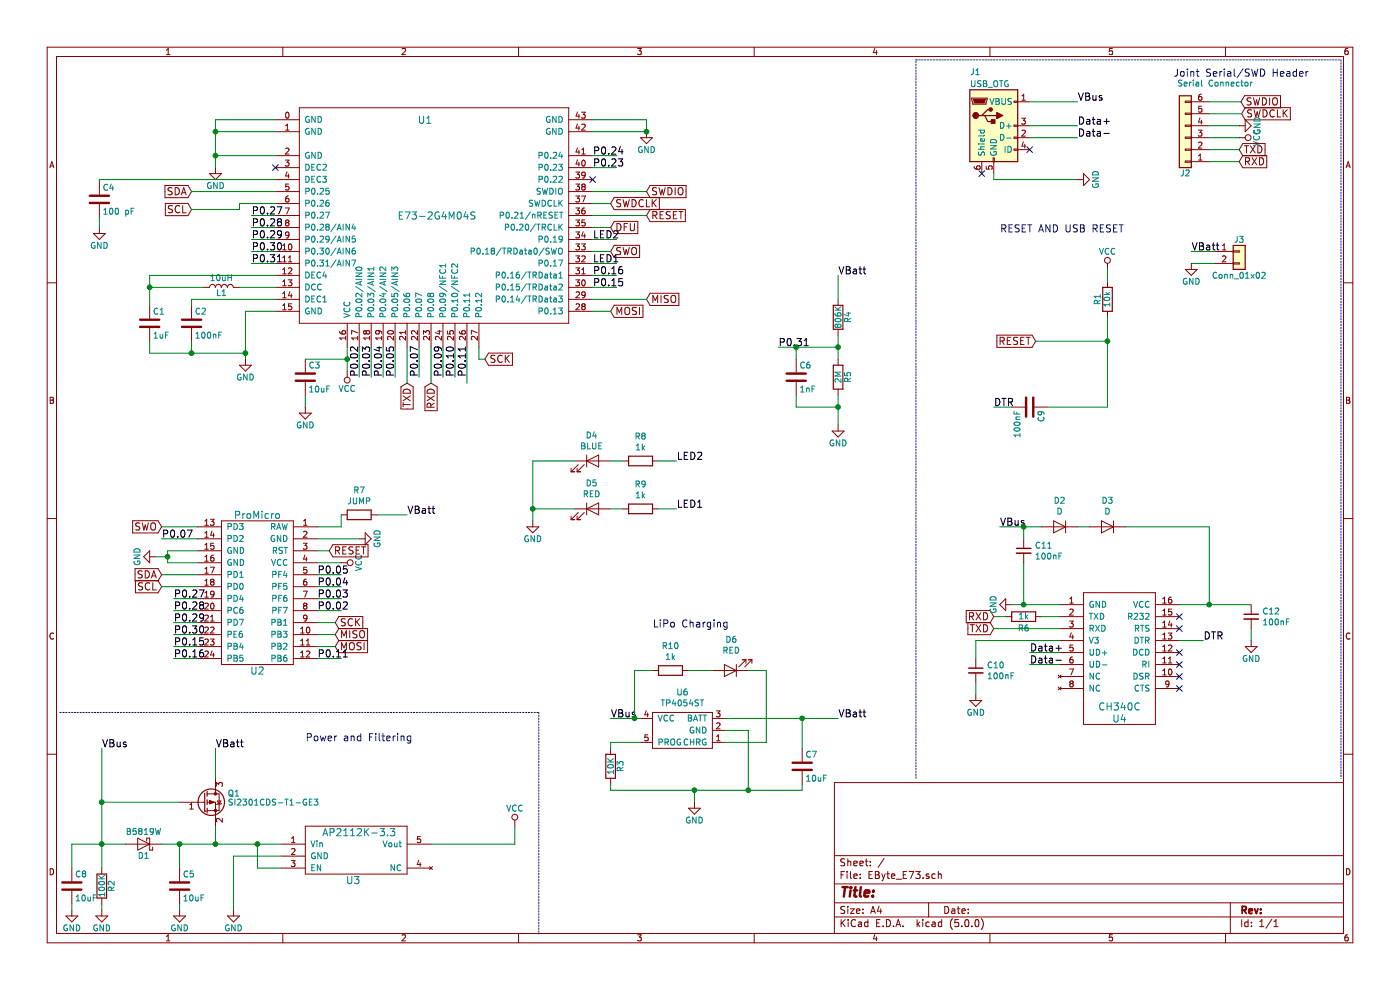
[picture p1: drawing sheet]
EESchema Schematic File Version 4
LIBS:EByte_E73-cache
EELAYER 26 0
EELAYER END
$Descr A4 11693 8268
encoding utf-8
Sheet 1 1
Title ""
Date ""
Rev ""
Comp ""
Comment1 ""
Comment2 ""
Comment3 ""
Comment4 ""
$EndDescr
$Comp
L EByte_E73-rescue:E73-2G4M04S U1
U 1 1
P 3100 1900
F 0 "U1" H 3550 2800 60  0000 C CNN
F 1 "E73-2G4M04S" H 3650 2000 60  0000 C CNN
F 2 "E73:E73-2G4M04S" H 3100 2450 60  0001 C CNN
F 3 "" H 3100 2450 60  0001 C CNN
	1    3100 1900
	1    0    0    -1  
$EndComp
Wire Wire Line
	4950 1900 5100 1900
Wire Wire Line
	4950 1700 5100 1700
Wire Wire Line
	4950 1600 5400 1600
Wire Wire Line
	4950 1800 5400 1800
$Comp
L power:GND #PWR01
U 1 1
P 5400 1100
F 0 "#PWR01" H 5400 850 50  0001 C CNN
F 1 "GND" H 5400 950 50  0000 C CNN
F 2 "" H 5400 1100 50  0001 C CNN
F 3 "" H 5400 1100 50  0001 C CNN
	1    5400 1100
	1    0    0    -1  
$EndComp
$Comp
L power:GND #PWR02
U 1 1
P 1800 1400
F 0 "#PWR02" H 1800 1150 50  0001 C CNN
F 1 "GND" H 1800 1250 50  0000 C CNN
F 2 "" H 1800 1400 50  0001 C CNN
F 3 "" H 1800 1400 50  0001 C CNN
	1    1800 1400
	1    0    0    -1  
$EndComp
Wire Wire Line
	4950 1100 5400 1100
Wire Wire Line
	4950 1000 5400 1000
Wire Wire Line
	5400 1000 5400 1100
Connection ~ 5400 1100
Wire Wire Line
	1800 1300 2300 1300
Wire Wire Line
	1800 1000 1800 1100
Wire Wire Line
	2300 1100 1800 1100
Connection ~ 1800 1300
Wire Wire Line
	2300 1000 1800 1000
Connection ~ 1800 1100
$Comp
L power:GND #PWR03
U 1 1
P 2050 3000
F 0 "#PWR03" H 2050 2750 50  0001 C CNN
F 1 "GND" H 2050 2850 50  0000 C CNN
F 2 "" H 2050 3000 50  0001 C CNN
F 3 "" H 2050 3000 50  0001 C CNN
	1    2050 3000
	1    0    0    -1  
$EndComp
Wire Wire Line
	2300 2600 2050 2600
Wire Wire Line
	2050 2600 2050 2950
$Comp
L power:VCC #PWR04
U 1 1
P 2900 3100
F 0 "#PWR04" H 2900 2950 50  0001 C CNN
F 1 "VCC" H 2900 3250 50  0000 C CNN
F 2 "" H 2900 3100 50  0001 C CNN
F 3 "" H 2900 3100 50  0001 C CNN
	1    2900 3100
	-1   0    0    1   
$EndComp
Wire Wire Line
	2900 2900 2900 3000
Text GLabel 5100 1900 2    60   Input ~ 0
DFU
Text GLabel 5400 1800 2    60   Input ~ 0
RESET
Text GLabel 5100 1700 2    60   Input ~ 0
SWDCLK
Text GLabel 5400 1600 2    60   Input ~ 0
SWDIO
Text GLabel 5400 2500 2    60   Input ~ 0
MISO
Text GLabel 5100 2600 2    60   Input ~ 0
MOSI
Text GLabel 4050 3000 2    60   Input ~ 0
SCK
Wire Wire Line
	4050 3000 4000 3000
Wire Wire Line
	4000 3000 4000 2900
Wire Wire Line
	5100 2600 4950 2600
Wire Wire Line
	5400 2500 4950 2500
$Comp
L Device:L L1
U 1 1
P 1850 2400
F 0 "L1" V 1800 2400 50  0000 C CNN
F 1 "10uH" V 1925 2400 50  0000 C CNN
F 2 "Inductor_SMD:L_0805_2012Metric" H 1850 2400 50  0001 C CNN
F 3 "SDFL2012S100KTF" H 1850 2400 50  0001 C CNN
F 4 "C1046" V 1850 2400 50  0001 C CNN "LCSC"
	1    1850 2400
	0    -1   -1   0   
$EndComp
$Comp
L Device:C C1
U 1 1
P 1250 2700
F 0 "C1" H 1275 2800 50  0000 L CNN
F 1 "1uF" H 1275 2600 50  0000 L CNN
F 2 "Capacitor_SMD:C_0402_1005Metric" H 1288 2550 50  0001 C CNN
F 3 "CL05A105KA5NQNC" H 1250 2700 50  0001 C CNN
F 4 "C52923" H 1250 2700 50  0001 C CNN "LCSC"
	1    1250 2700
	1    0    0    -1  
$EndComp
$Comp
L Device:C C3
U 1 1
P 2550 3150
F 0 "C3" H 2575 3250 50  0000 L CNN
F 1 "10uF" H 2575 3050 50  0000 L CNN
F 2 "Capacitor_SMD:C_0402_1005Metric" H 2588 3000 50  0001 C CNN
F 3 "CL05A106MQ5NUNC" H 2550 3150 50  0001 C CNN
F 4 "C15525" H 2550 3150 50  0001 C CNN "LCSC"
	1    2550 3150
	1    0    0    -1  
$EndComp
Wire Wire Line
	2550 3000 2900 3000
Connection ~ 2900 3000
$Comp
L power:GND #PWR05
U 1 1
P 2550 3400
F 0 "#PWR05" H 2550 3150 50  0001 C CNN
F 1 "GND" H 2550 3250 50  0000 C CNN
F 2 "" H 2550 3400 50  0001 C CNN
F 3 "" H 2550 3400 50  0001 C CNN
	1    2550 3400
	1    0    0    -1  
$EndComp
Wire Wire Line
	2550 3300 2550 3400
Wire Wire Line
	2300 2400 2000 2400
Wire Wire Line
	2300 2300 1250 2300
Wire Wire Line
	1250 2300 1250 2400
Wire Wire Line
	1700 2400 1250 2400
Connection ~ 1250 2400
$Comp
L Device:C C2
U 1 1
P 1600 2700
F 0 "C2" H 1625 2800 50  0000 L CNN
F 1 "100nF" H 1625 2600 50  0000 L CNN
F 2 "Capacitor_SMD:C_0402_1005Metric" H 1638 2550 50  0001 C CNN
F 3 "CL05B104KO5NNNC" H 1600 2700 50  0001 C CNN
F 4 "C1525" H 1600 2700 50  0001 C CNN "LCSC"
	1    1600 2700
	1    0    0    -1  
$EndComp
Wire Wire Line
	2300 2500 1600 2500
Wire Wire Line
	1600 2500 1600 2550
Wire Wire Line
	1600 2850 1600 2950
Wire Wire Line
	1250 2950 1600 2950
Connection ~ 2050 2950
Wire Wire Line
	1250 2850 1250 2950
Connection ~ 1600 2950
Text GLabel 5100 2100 2    60   Input ~ 0
SWO
Wire Wire Line
	4950 2100 5100 2100
Text GLabel 1600 1600 0    60   Input ~ 0
SDA
Text GLabel 1600 1750 0    60   Input ~ 0
SCL
Wire Wire Line
	1600 1600 2300 1600
Wire Wire Line
	2300 1700 2000 1700
Wire Wire Line
	2000 1700 2000 1750
Wire Wire Line
	2000 1750 1600 1750
Text GLabel 3400 3200 3    60   Input ~ 0
TXD
Text GLabel 3600 3200 3    60   Input ~ 0
RXD
Wire Wire Line
	3600 3200 3600 2900
Wire Wire Line
	3400 2900 3400 3200
$Comp
L Device:R R1
U 1 1
P 9250 2500
F 0 "R1" V 9330 2500 50  0000 C CNN
F 1 "10k" V 9250 2500 50  0000 C CNN
F 2 "Resistor_SMD:R_0402_1005Metric" V 9180 2500 50  0001 C CNN
F 3 "0402WGF1002TCE" H 9250 2500 50  0001 C CNN
F 4 "C25744" V 9250 2500 50  0001 C CNN "LCSC"
	1    9250 2500
	-1   0    0    1   
$EndComp
$Comp
L power:VCC #PWR06
U 1 1
P 9250 2250
F 0 "#PWR06" H 9250 2100 50  0001 C CNN
F 1 "VCC" H 9250 2400 50  0000 C CNN
F 2 "" H 9250 2250 50  0001 C CNN
F 3 "" H 9250 2250 50  0001 C CNN
	1    9250 2250
	1    0    0    -1  
$EndComp
Text GLabel 8650 2850 0    60   Input ~ 0
RESET
Text Notes 8350 1950 0    60   ~ 0
RESET AND USB RESET
Wire Notes Line
	7650 6500 7650 500 
Wire Notes Line
	7650 500  11200 500 
Wire Notes Line
	11200 500  11200 6500
Text GLabel 10370 950  2    60   Input ~ 0
SWDCLK
Text GLabel 10365 850  2    60   Input ~ 0
SWDIO
Text Notes 9800 650  0    60   ~ 0
Joint Serial/SWD Header
Wire Wire Line
	2100 1800 2300 1800
Wire Wire Line
	2300 1900 2100 1900
Wire Wire Line
	2300 2000 2100 2000
Wire Wire Line
	2300 2100 2100 2100
Wire Wire Line
	2300 2200 2100 2200
Wire Wire Line
	4950 1300 5150 1300
Wire Wire Line
	4950 1400 5150 1400
Wire Wire Line
	4950 2000 5150 2000
Wire Wire Line
	4950 2200 5150 2200
Wire Wire Line
	4950 2300 5150 2300
Wire Wire Line
	4950 2400 5150 2400
Wire Wire Line
	3900 2900 3900 3200
Wire Wire Line
	3500 2900 3500 3150
Wire Wire Line
	3300 2900 3300 3150
Wire Wire Line
	3200 2900 3200 3150
Wire Wire Line
	3100 2900 3100 3150
Wire Wire Line
	3000 2900 3000 3150
NoConn ~ 2300 1400
Text Label 2100 1800 0    60   ~ 0
P0.27
Text Label 2100 1900 0    60   ~ 0
P0.28
Text Label 2100 2000 0    60   ~ 0
P0.29
Text Label 2100 2100 0    60   ~ 0
P0.30
Text Label 2100 2200 0    60   ~ 0
P0.31
Text Label 4950 1300 0    60   ~ 0
P0.24
Text Label 4950 1400 0    60   ~ 0
P0.23
Text Label 4950 2000 0    60   ~ 0
LED2
Text Label 4950 2200 0    60   ~ 0
LED1
Text Label 4950 2300 0    60   ~ 0
P0.16
Text Label 4950 2400 0    60   ~ 0
P0.15
Text Label 3000 3150 1    60   ~ 0
P0.02
Text Label 3100 3150 1    60   ~ 0
P0.03
Text Label 3200 3150 1    60   ~ 0
P0.04
Text Label 3300 3150 1    60   ~ 0
P0.05
Text Label 3500 3150 1    60   ~ 0
P0.07
Wire Wire Line
	3700 2900 3700 3150
Wire Wire Line
	3800 2900 3800 3150
Text Label 3700 3150 1    60   ~ 0
P0.09
Text Label 3800 3150 1    60   ~ 0
P0.10
Text Label 3900 3150 1    60   ~ 0
P0.11
$Comp
L EByte_E73-rescue:Conn_01x06 J2
U 1 1
P 9900 1150
F 0 "J2" H 9900 1450 50  0000 C CNN
F 1 "Serial Connector" H 9650 700 50  0000 C CNN
F 2 "Pin_Headers:Pin_Header_Straight_2x03_Pitch2.54mm" H 9900 1150 50  0001 C CNN
F 3 "" H 9900 1150 50  0001 C CNN
	1    9900 1150
	-1   0    0    1   
$EndComp
$Comp
L power:GND #PWR07
U 1 1
P 10350 1050
F 0 "#PWR07" H 10350 800 50  0001 C CNN
F 1 "GND" H 10350 900 50  0000 C CNN
F 2 "" H 10350 1050 50  0001 C CNN
F 3 "" H 10350 1050 50  0001 C CNN
	1    10350 1050
	0    -1   -1   0   
$EndComp
$Comp
L power:VCC #PWR08
U 1 1
P 10350 1150
F 0 "#PWR08" H 10350 1000 50  0001 C CNN
F 1 "VCC" H 10350 1300 50  0000 C CNN
F 2 "" H 10350 1150 50  0001 C CNN
F 3 "" H 10350 1150 50  0001 C CNN
	1    10350 1150
	0    1    1    0   
$EndComp
Text GLabel 10350 1250 2    60   Input ~ 0
TXD
Text GLabel 10350 1350 2    60   Input ~ 0
RXD
Wire Wire Line
	10350 1350 10100 1350
Wire Wire Line
	10100 1250 10350 1250
Wire Wire Line
	10350 1150 10100 1150
Wire Wire Line
	10100 1050 10350 1050
$Comp
L EByte_E73-rescue:ProMicro U2
U 1 1
P 2150 4750
F 0 "U2" H 2150 3900 60  0000 C CNN
F 1 "ProMicro" H 2150 5200 60  0000 C CNN
F 2 "footprints:Pro_Micro" H 2150 4750 60  0001 C CNN
F 3 "" H 2150 4750 60  0001 C CNN
	1    2150 4750
	1    0    0    -1  
$EndComp
$Comp
L power:GND #PWR010
U 1 1
P 3000 4500
F 0 "#PWR010" H 3000 4250 50  0001 C CNN
F 1 "GND" H 3000 4350 50  0000 C CNN
F 2 "" H 3000 4500 50  0001 C CNN
F 3 "" H 3000 4500 50  0001 C CNN
	1    3000 4500
	0    -1   -1   0   
$EndComp
$Comp
L power:VCC #PWR011
U 1 1
P 2850 4700
F 0 "#PWR011" H 2850 4550 50  0001 C CNN
F 1 "VCC" H 2850 4850 50  0000 C CNN
F 2 "" H 2850 4700 50  0001 C CNN
F 3 "" H 2850 4700 50  0001 C CNN
	1    2850 4700
	0    1    1    0   
$EndComp
Text GLabel 2750 4600 2    60   Input ~ 0
RESET
$Comp
L power:GND #PWR012
U 1 1
P 1300 4650
F 0 "#PWR012" H 1300 4400 50  0001 C CNN
F 1 "GND" H 1300 4500 50  0000 C CNN
F 2 "" H 1300 4650 50  0001 C CNN
F 3 "" H 1300 4650 50  0001 C CNN
	1    1300 4650
	0    1    1    0   
$EndComp
Wire Wire Line
	2650 4500 3000 4500
Wire Wire Line
	2850 4700 2650 4700
Wire Wire Line
	2750 4600 2650 4600
Text GLabel 2800 5400 2    60   Input ~ 0
MOSI
Text GLabel 2800 5300 2    60   Input ~ 0
MISO
Text GLabel 2800 5200 2    60   Input ~ 0
SCK
Text GLabel 1350 4800 0    60   Input ~ 0
SDA
Text GLabel 1350 4900 0    60   Input ~ 0
SCL
Wire Wire Line
	1350 4900 1650 4900
Wire Wire Line
	2650 5400 2800 5400
Wire Wire Line
	2800 5300 2650 5300
Wire Wire Line
	2650 5200 2800 5200
Wire Wire Line
	1300 4650 1400 4650
Wire Wire Line
	1400 4600 1400 4650
Wire Wire Line
	1400 4600 1650 4600
Wire Wire Line
	1400 4700 1650 4700
Connection ~ 1400 4650
Wire Wire Line
	1350 4800 1650 4800
Wire Wire Line
	1350 4400 1650 4400
Wire Wire Line
	1650 4500 1350 4500
Wire Wire Line
	2650 4800 2850 4800
Wire Wire Line
	2650 4900 2850 4900
Wire Wire Line
	2650 5000 2850 5000
Wire Wire Line
	2650 5100 2850 5100
Wire Wire Line
	2650 5500 2850 5500
Text Label 2650 4800 0    60   ~ 0
P0.05
Text Label 2650 4900 0    60   ~ 0
P0.04
Text Label 2650 5000 0    60   ~ 0
P0.03
Text Label 2650 5100 0    60   ~ 0
P0.02
Wire Wire Line
	1650 5000 1450 5000
Wire Wire Line
	1650 5100 1450 5100
Wire Wire Line
	1650 5200 1450 5200
Wire Wire Line
	1650 5300 1450 5300
Wire Wire Line
	1650 5400 1450 5400
Wire Wire Line
	1650 5500 1450 5500
Text Label 2650 5500 0    60   ~ 0
P0.11
Text Label 1450 5000 0    60   ~ 0
P0.27
Text Label 1450 5100 0    60   ~ 0
P0.28
Text Label 1450 5200 0    60   ~ 0
P0.29
Text Label 1450 5300 0    60   ~ 0
P0.30
Text Label 1450 5400 0    60   ~ 0
P0.15
Text Label 1450 5500 0    60   ~ 0
P0.16
Wire Wire Line
	9250 2250 9250 2350
Wire Wire Line
	10100 950  10370 950 
Wire Wire Line
	10365 850  10100 850 
$Comp
L Device:C C4
U 1 1
P 830 1665
F 0 "C4" H 855 1765 50  0000 L CNN
F 1 "100 pF" H 855 1565 50  0000 L CNN
F 2 "Capacitor_SMD:C_0402_1005Metric" H 868 1515 50  0001 C CNN
F 3 "0402CG101J500NT" H 830 1665 50  0001 C CNN
F 4 "C1546" H 830 1665 50  0001 C CNN "LCSC"
	1    830  1665
	1    0    0    -1  
$EndComp
$Comp
L power:GND #PWR013
U 1 1
P 830 1900
F 0 "#PWR013" H 830 1650 50  0001 C CNN
F 1 "GND" H 830 1750 50  0000 C CNN
F 2 "" H 830 1900 50  0001 C CNN
F 3 "" H 830 1900 50  0001 C CNN
	1    830  1900
	1    0    0    -1  
$EndComp
Wire Wire Line
	830  1815 830  1900
Wire Wire Line
	2300 1500 830  1500
Wire Wire Line
	830  1500 830  1515
Text Label 1350 4500 0    60   ~ 0
P0.07
$Comp
L EByte_E73-rescue:USB_OTG J1
U 1 1
P 8300 1050
F 0 "J1" H 8100 1500 50  0000 L CNN
F 1 "USB_OTG" H 8100 1400 50  0000 L CNN
F 2 "Connectors_USB:USB_Micro-B_Molex-105017-0001" H 8450 1000 50  0001 C CNN
F 3 "" H 8450 1000 50  0001 C CNN
	1    8300 1050
	1    0    0    -1  
$EndComp
$Comp
L EByte_E73-rescue:AP2112K-3.3 U3
U 1 1
P 3000 6750
F 0 "U3" H 2950 6150 60  0000 C CNN
F 1 "AP2112K-3.3" H 3000 6550 60  0000 C CNN
F 2 "Package_TO_SOT_SMD:SOT-23-5" H 3000 6050 60  0001 C CNN
F 3 "AP2112K-3.3TRG1" H 3000 6050 60  0001 C CNN
F 4 "C51118" H 3000 6750 50  0001 C CNN "LCSC"
	1    3000 6750
	1    0    0    -1  
$EndComp
$Comp
L Diode:MBR0520 D1
U 1 1
P 1200 7050
F 0 "D1" H 1200 7150 50  0000 C CNN
F 1 "B5819W" H 1200 6950 50  0000 C CNN
F 2 "Diode_SMD:D_SOD-123" H 1200 6875 50  0001 C CNN
F 3 "B5819W" H 1200 7050 50  0001 C CNN
F 4 "C8598" H 1200 7050 50  0001 C CNN "LCSC"
	1    1200 7050
	-1   0    0    1   
$EndComp
$Comp
L EByte_E73-rescue:BSS83P Q1
U 1 1
P 1700 6700
F 0 "Q1" H 1900 6775 50  0000 L CNN
F 1 "SI2301CDS-T1-GE3" H 1900 6700 50  0000 L CNN
F 2 "TO_SOT_Packages_SMD:SOT-23" H 1900 6625 50  0001 L CIN
F 3 "SI2301CDS-T1-GE3" H 1700 6700 50  0001 L CNN
F 4 "C10487" H 1700 6700 50  0001 C CNN "LCSC"
	1    1700 6700
	1    0    0    -1  
$EndComp
$Comp
L Device:C C5
U 1 1
P 1500 7400
F 0 "C5" H 1525 7500 50  0000 L CNN
F 1 "10uF" H 1525 7300 50  0000 L CNN
F 2 "Capacitor_SMD:C_0402_1005Metric" H 1538 7250 50  0001 C CNN
F 3 "CL05A106MQ5NUNC" H 1500 7400 50  0001 C CNN
F 4 "C15525" H 1500 7400 50  0001 C CNN "LCSC"
	1    1500 7400
	1    0    0    -1  
$EndComp
Wire Wire Line
	1350 7050 1500 7050
Wire Wire Line
	1800 6900 1800 7050
Connection ~ 1800 7050
Wire Wire Line
	1500 7250 1500 7050
Connection ~ 1500 7050
Wire Wire Line
	2350 7250 2150 7250
Wire Wire Line
	2150 7250 2150 7050
Connection ~ 2150 7050
$Comp
L power:GND #PWR014
U 1 1
P 1950 7600
F 0 "#PWR014" H 1950 7350 50  0001 C CNN
F 1 "GND" H 1950 7450 50  0000 C CNN
F 2 "" H 1950 7600 50  0001 C CNN
F 3 "" H 1950 7600 50  0001 C CNN
	1    1950 7600
	1    0    0    -1  
$EndComp
Wire Wire Line
	2350 7150 1950 7150
Wire Wire Line
	1950 7150 1950 7600
$Comp
L power:GND #PWR015
U 1 1
P 1500 7600
F 0 "#PWR015" H 1500 7350 50  0001 C CNN
F 1 "GND" H 1500 7450 50  0000 C CNN
F 2 "" H 1500 7600 50  0001 C CNN
F 3 "" H 1500 7600 50  0001 C CNN
	1    1500 7600
	1    0    0    -1  
$EndComp
Wire Wire Line
	1500 7600 1500 7550
Wire Wire Line
	600  7050 850  7050
Wire Wire Line
	850  6250 850  6700
Wire Wire Line
	1500 6700 850  6700
Connection ~ 850  6700
Wire Wire Line
	1800 6500 1800 6250
Text Label 850  6250 0    60   ~ 0
VBus
Text Label 1800 6250 0    60   ~ 0
VBatt
Wire Wire Line
	3600 7050 4300 7050
$Comp
L power:VCC #PWR016
U 1 1
P 4300 6900
F 0 "#PWR016" H 4300 6750 50  0001 C CNN
F 1 "VCC" H 4300 7050 50  0000 C CNN
F 2 "" H 4300 6900 50  0001 C CNN
F 3 "" H 4300 6900 50  0001 C CNN
	1    4300 6900
	1    0    0    -1  
$EndComp
Wire Wire Line
	4300 7050 4300 6900
$Comp
L Device:R R2
U 1 1
P 850 7400
F 0 "R2" V 930 7400 50  0000 C CNN
F 1 "100K" V 850 7400 50  0000 C CNN
F 2 "Resistor_SMD:R_0402_1005Metric" V 780 7400 50  0001 C CNN
F 3 "0402WGF1003TCE" H 850 7400 50  0001 C CNN
F 4 "C25741" V 850 7400 50  0001 C CNN "LCSC"
	1    850  7400
	1    0    0    -1  
$EndComp
Connection ~ 850  7050
$Comp
L power:GND #PWR017
U 1 1
P 850 7600
F 0 "#PWR017" H 850 7350 50  0001 C CNN
F 1 "GND" H 850 7450 50  0000 C CNN
F 2 "" H 850 7600 50  0001 C CNN
F 3 "" H 850 7600 50  0001 C CNN
	1    850  7600
	1    0    0    -1  
$EndComp
Wire Wire Line
	850  7550 850  7600
Wire Notes Line
	500  5950 4500 5950
Wire Notes Line
	4500 5950 4500 7800
Text Notes 2550 6200 0    60   ~ 0
Power and Filtering
Wire Wire Line
	8600 850  9000 850 
Wire Wire Line
	8300 1450 8300 1500
Wire Wire Line
	8300 1500 9000 1500
Wire Wire Line
	8600 1150 9000 1150
Wire Wire Line
	8600 1050 9000 1050
Text Label 9000 850  0    60   ~ 0
VBus
Text Label 9000 1050 0    60   ~ 0
Data+
Text Label 9000 1150 0    60   ~ 0
Data-
NoConn ~ 8600 1250
$Comp
L power:GND #PWR018
U 1 1
P 9000 1500
F 0 "#PWR018" H 9000 1250 50  0001 C CNN
F 1 "GND" H 9000 1350 50  0000 C CNN
F 2 "" H 9000 1500 50  0001 C CNN
F 3 "" H 9000 1500 50  0001 C CNN
	1    9000 1500
	0    -1   -1   0   
$EndComp
$Comp
L power:GND #PWR019
U 1 1
P 5800 6700
F 0 "#PWR019" H 5800 6450 50  0001 C CNN
F 1 "GND" H 5800 6550 50  0000 C CNN
F 2 "" H 5800 6700 50  0001 C CNN
F 3 "" H 5800 6700 50  0001 C CNN
	1    5800 6700
	1    0    0    -1  
$EndComp
$Comp
L Device:R R3
U 1 1
P 5100 6400
F 0 "R3" V 5180 6400 50  0000 C CNN
F 1 "10K" V 5100 6400 50  0000 C CNN
F 2 "Resistor_SMD:R_0402_1005Metric" V 5030 6400 50  0001 C CNN
F 3 "0402WGF1002TCE" H 5100 6400 50  0001 C CNN
F 4 "C25744" V 5100 6400 50  0001 C CNN "LCSC"
	1    5100 6400
	1    0    0    -1  
$EndComp
$Comp
L Device:C C7
U 1 1
P 6700 6400
F 0 "C7" H 6725 6500 50  0000 L CNN
F 1 "10uF" H 6725 6300 50  0000 L CNN
F 2 "Capacitor_SMD:C_0402_1005Metric" H 6738 6250 50  0001 C CNN
F 3 "CL05A106MQ5NUNC" H 6700 6400 50  0001 C CNN
F 4 "C15525" H 6700 6400 50  0001 C CNN "LCSC"
	1    6700 6400
	1    0    0    -1  
$EndComp
Text Label 7000 6000 0    60   ~ 0
VBatt
Text Notes 5450 5250 0    60   ~ 0
LiPo Charging\n
$Comp
L EByte_E73-rescue:Conn_01x02 J3
U 1 1
P 10350 2100
F 0 "J3" H 10350 2200 50  0000 C CNN
F 1 "Conn_01x02" H 10350 1900 50  0000 C CNN
F 2 "Pin_Headers:Pin_Header_Straight_1x02_Pitch2.54mm" H 10350 2100 50  0001 C CNN
F 3 "" H 10350 2100 50  0001 C CNN
	1    10350 2100
	1    0    0    -1  
$EndComp
Wire Wire Line
	10150 2100 9950 2100
Wire Wire Line
	10150 2200 9950 2200
$Comp
L power:GND #PWR020
U 1 1
P 9950 2200
F 0 "#PWR020" H 9950 1950 50  0001 C CNN
F 1 "GND" H 9950 2050 50  0000 C CNN
F 2 "" H 9950 2200 50  0001 C CNN
F 3 "" H 9950 2200 50  0001 C CNN
	1    9950 2200
	1    0    0    -1  
$EndComp
Text Label 9950 2100 0    60   ~ 0
VBatt
$Comp
L Device:R R6
U 1 1
P 8550 5150
F 0 "R6" V 8450 5150 50  0000 C CNN
F 1 "1k" V 8550 5150 50  0000 C CNN
F 2 "Resistor_SMD:R_0402_1005Metric" V 8480 5150 50  0001 C CNN
F 3 "0402WGF1001TCE" H 8550 5150 50  0001 C CNN
F 4 "C11702" V 8550 5150 50  0001 C CNN "LCSC"
	1    8550 5150
	0    -1   -1   0   
$EndComp
Text GLabel 8300 5150 0    60   Input ~ 0
RXD
Text GLabel 8300 5250 0    60   Input ~ 0
TXD
Text Label 5100 6000 0    60   ~ 0
VBus
$Comp
L EByte_E73-rescue:CH340C U4
U 1 1
P 9350 6150
F 0 "U4" H 9350 6300 60  0000 C CNN
F 1 "CH340C" H 9350 6400 60  0000 C CNN
F 2 "SMD_Packages:SO-16-N" H 9350 6150 60  0001 C CNN
F 3 "CH340C" H 9350 6150 60  0001 C CNN
F 4 "C84681" H 9350 6150 50  0001 C CNN "LCSC"
	1    9350 6150
	1    0    0    -1  
$EndComp
Wire Wire Line
	9850 5350 10050 5350
NoConn ~ 9850 5450
NoConn ~ 9850 5550
NoConn ~ 9850 5650
NoConn ~ 9850 5750
NoConn ~ 9850 5250
$Comp
L power:GND #PWR021
U 1 1
P 8450 5050
F 0 "#PWR021" H 8450 4800 50  0001 C CNN
F 1 "GND" H 8450 4900 50  0000 C CNN
F 2 "" H 8450 5050 50  0001 C CNN
F 3 "" H 8450 5050 50  0001 C CNN
	1    8450 5050
	0    1    1    0   
$EndComp
Wire Wire Line
	9850 5050 10100 5050
Text Label 8350 4400 0    60   ~ 0
VBus
Text Label 10050 5350 0    60   ~ 0
DTR
NoConn ~ 9850 5150
Wire Wire Line
	8850 5450 8600 5450
Wire Wire Line
	8850 5550 8600 5550
Text Label 8600 5450 0    60   ~ 0
Data+
Text Label 8600 5550 0    60   ~ 0
Data-
Wire Wire Line
	8300 5250 8850 5250
Wire Wire Line
	8850 5150 8700 5150
Wire Wire Line
	8400 5150 8300 5150
Wire Wire Line
	8450 5050 8550 5050
$Comp
L Device:C C8
U 1 1
P 600 7400
F 0 "C8" H 625 7500 50  0000 L CNN
F 1 "10uF" H 625 7300 50  0000 L CNN
F 2 "Capacitor_SMD:C_0402_1005Metric" H 638 7250 50  0001 C CNN
F 3 "CL05A106MQ5NUNC" H 600 7400 50  0001 C CNN
F 4 "C15525" H 600 7400 50  0001 C CNN "LCSC"
	1    600  7400
	1    0    0    -1  
$EndComp
$Comp
L power:GND #PWR022
U 1 1
P 600 7600
F 0 "#PWR022" H 600 7350 50  0001 C CNN
F 1 "GND" H 600 7450 50  0000 C CNN
F 2 "" H 600 7600 50  0001 C CNN
F 3 "" H 600 7600 50  0001 C CNN
	1    600  7600
	1    0    0    -1  
$EndComp
Wire Wire Line
	600  7550 600  7600
Wire Wire Line
	600  7250 600  7050
$Comp
L Device:C C9
U 1 1
P 8600 3400
F 0 "C9" H 8625 3500 50  0000 L CNN
F 1 "100nF" H 8625 3300 50  0000 L CNN
F 2 "Capacitor_SMD:C_0402_1005Metric" H 8638 3250 50  0001 C CNN
F 3 "CL05B104KO5NNNC" H 8600 3400 50  0001 C CNN
F 4 "C1525" H 8600 3400 50  0001 C CNN "LCSC"
	1    8600 3400
	0    1    1    0   
$EndComp
Wire Wire Line
	8450 3400 8300 3400
Text Label 8300 3400 0    60   ~ 0
DTR
Wire Wire Line
	9250 2650 9250 2850
Wire Wire Line
	8650 2850 9250 2850
Connection ~ 9250 2850
Wire Wire Line
	8750 3400 9250 3400
NoConn ~ 8200 1450
$Comp
L Device:R R4
U 1 1
P 7000 2650
F 0 "R4" V 7080 2650 50  0000 C CNN
F 1 "806K" V 7000 2650 50  0000 C CNN
F 2 "Resistor_SMD:R_0603_1608Metric" V 6930 2650 50  0001 C CNN
F 3 "0603WAF8063T5E" H 7000 2650 50  0001 C CNN
F 4 "C23250" V 7000 2650 50  0001 C CNN "LCSC"
	1    7000 2650
	1    0    0    -1  
$EndComp
$Comp
L Device:R R5
U 1 1
P 7000 3150
F 0 "R5" V 7080 3150 50  0000 C CNN
F 1 "2M" V 7000 3150 50  0000 C CNN
F 2 "Resistor_SMD:R_0603_1608Metric" V 6930 3150 50  0001 C CNN
F 3 "0603WAF2004T5E" H 7000 3150 50  0001 C CNN
F 4 "C22976" V 7000 3150 50  0001 C CNN "LCSC"
	1    7000 3150
	1    0    0    -1  
$EndComp
$Comp
L power:GND #PWR023
U 1 1
P 7000 3550
F 0 "#PWR023" H 7000 3300 50  0001 C CNN
F 1 "GND" H 7000 3400 50  0000 C CNN
F 2 "" H 7000 3550 50  0001 C CNN
F 3 "" H 7000 3550 50  0001 C CNN
	1    7000 3550
	1    0    0    -1  
$EndComp
$Comp
L Device:C C6
U 1 1
P 6650 3150
F 0 "C6" H 6675 3250 50  0000 L CNN
F 1 "1nF" H 6675 3050 50  0000 L CNN
F 2 "Capacitor_SMD:C_0402_1005Metric" H 6688 3000 50  0001 C CNN
F 3 "0402B102K500NT" H 6650 3150 50  0001 C CNN
F 4 "C1523" H 6650 3150 50  0001 C CNN "LCSC"
	1    6650 3150
	1    0    0    -1  
$EndComp
Wire Wire Line
	7000 2800 7000 2900
Wire Wire Line
	6650 3000 6650 2900
Wire Wire Line
	6500 2900 6650 2900
Connection ~ 7000 2900
Connection ~ 6650 2900
Wire Wire Line
	7000 3300 7000 3400
Wire Wire Line
	6650 3300 6650 3400
Wire Wire Line
	6650 3400 7000 3400
Connection ~ 7000 3400
Wire Wire Line
	7000 2500 7000 2300
Text Label 7000 2300 0    60   ~ 0
VBatt
Text Label 6500 2900 0    60   ~ 0
P0.31
Wire Wire Line
	1800 1300 1800 1400
Wire Wire Line
	1800 1100 1800 1300
Wire Wire Line
	2900 3000 2900 3100
Wire Wire Line
	1250 2400 1250 2550
Wire Wire Line
	2050 2950 2050 3000
Wire Wire Line
	1600 2950 2050 2950
Wire Wire Line
	1400 4650 1400 4700
Wire Wire Line
	1800 7050 2150 7050
Wire Wire Line
	1500 7050 1800 7050
Wire Wire Line
	2150 7050 2350 7050
Wire Wire Line
	850  6700 850  7050
Wire Wire Line
	850  7050 1050 7050
Wire Wire Line
	850  7050 850  7250
Wire Wire Line
	7000 2900 7000 3000
Wire Wire Line
	6650 2900 7000 2900
Wire Wire Line
	7000 3400 7000 3550
$Comp
L Device:D D2
U 1 1
P 8850 4400
F 0 "D2" H 8850 4184 50  0000 C CNN
F 1 "D" H 8850 4275 50  0000 C CNN
F 2 "Diode_SMD:D_SOD-123" H 8850 4400 50  0001 C CNN
F 3 "1N4148W" H 8850 4400 50  0001 C CNN
F 4 "C81598" H 8850 4400 50  0001 C CNN "LCSC"
	1    8850 4400
	-1   0    0    1   
$EndComp
$Comp
L Device:D D3
U 1 1
P 9250 4400
F 0 "D3" H 9250 4184 50  0000 C CNN
F 1 "D" H 9250 4275 50  0000 C CNN
F 2 "Diode_SMD:D_SOD-123" H 9250 4400 50  0001 C CNN
F 3 "1N4148W" H 9250 4400 50  0001 C CNN
F 4 "C81598" H 9250 4400 50  0001 C CNN "LCSC"
	1    9250 4400
	-1   0    0    1   
$EndComp
$Comp
L Device:C_Small C10
U 1 1
P 8150 5600
F 0 "C10" H 8242 5646 50  0000 L CNN
F 1 "100nF" H 8242 5555 50  0000 L CNN
F 2 "Capacitor_SMD:C_0402_1005Metric" H 8150 5600 50  0001 C CNN
F 3 "CL05B104KO5NNNC" H 8150 5600 50  0001 C CNN
F 4 "C1525" H 8150 5600 50  0001 C CNN "LCSC"
	1    8150 5600
	1    0    0    -1  
$EndComp
$Comp
L power:GND #PWR024
U 1 1
P 8150 5800
F 0 "#PWR024" H 8150 5550 50  0001 C CNN
F 1 "GND" H 8150 5650 50  0000 C CNN
F 2 "" H 8150 5800 50  0001 C CNN
F 3 "" H 8150 5800 50  0001 C CNN
	1    8150 5800
	1    0    0    -1  
$EndComp
Wire Wire Line
	8150 5350 8150 5500
Wire Wire Line
	8150 5350 8850 5350
Wire Wire Line
	8150 5700 8150 5800
$Comp
L Device:C_Small C11
U 1 1
P 8550 4600
F 0 "C11" H 8642 4646 50  0000 L CNN
F 1 "100nF" H 8642 4555 50  0000 L CNN
F 2 "Capacitor_SMD:C_0402_1005Metric" H 8550 4600 50  0001 C CNN
F 3 "CL05B104KO5NNNC" H 8550 4600 50  0001 C CNN
F 4 "C1525" H 8550 4600 50  0001 C CNN "LCSC"
	1    8550 4600
	1    0    0    -1  
$EndComp
Wire Wire Line
	8550 4700 8550 5050
Connection ~ 8550 5050
Wire Wire Line
	8550 5050 8850 5050
Wire Wire Line
	8700 4400 8550 4400
Wire Wire Line
	8550 4500 8550 4400
Connection ~ 8550 4400
Wire Wire Line
	8550 4400 8350 4400
Wire Wire Line
	9000 4400 9100 4400
Wire Wire Line
	9400 4400 10100 4400
Wire Wire Line
	10100 4400 10100 5050
$Comp
L Device:C_Small C12
U 1 1
P 10450 5150
F 0 "C12" H 10542 5196 50  0000 L CNN
F 1 "100nF" H 10542 5105 50  0000 L CNN
F 2 "Capacitor_SMD:C_0402_1005Metric" H 10450 5150 50  0001 C CNN
F 3 "CL05B104KO5NNNC" H 10450 5150 50  0001 C CNN
F 4 "C1525" H 10450 5150 50  0001 C CNN "LCSC"
	1    10450 5150
	1    0    0    -1  
$EndComp
$Comp
L power:GND #PWR025
U 1 1
P 10450 5350
F 0 "#PWR025" H 10450 5100 50  0001 C CNN
F 1 "GND" H 10450 5200 50  0000 C CNN
F 2 "" H 10450 5350 50  0001 C CNN
F 3 "" H 10450 5350 50  0001 C CNN
	1    10450 5350
	1    0    0    -1  
$EndComp
Wire Wire Line
	10100 5050 10450 5050
Connection ~ 10100 5050
Wire Wire Line
	10450 5250 10450 5350
Wire Wire Line
	9250 2850 9250 3400
$Comp
L Device:R R7
U 1 1
P 3000 4300
F 0 "R7" V 2793 4300 50  0000 C CNN
F 1 "JUMP" V 2884 4300 50  0000 C CNN
F 2 "Resistor_SMD:R_0402_1005Metric" V 2930 4300 50  0001 C CNN
F 3 "0402WGF0000TCE" H 3000 4300 50  0001 C CNN
F 4 "C17168" V 3000 4300 50  0001 C CNN "LCSC"
	1    3000 4300
	0    1    1    0   
$EndComp
Text Label 3400 4300 0    60   ~ 0
VBatt
Wire Wire Line
	2650 4400 2850 4400
Wire Wire Line
	2850 4400 2850 4300
Wire Wire Line
	3150 4300 3400 4300
$Comp
L Device:LED D4
U 1 1
P 4950 3850
F 0 "D4" H 4941 4066 50  0000 C CNN
F 1 "BLUE" H 4941 3975 50  0000 C CNN
F 2 "LED_SMD:LED_0603_1608Metric" H 4950 3850 50  0001 C CNN
F 3 "19-217/BHC-ZL1M2RY/3T" H 4950 3850 50  0001 C CNN
F 4 "C72041" H 4950 3850 50  0001 C CNN "LCSC"
	1    4950 3850
	1    0    0    -1  
$EndComp
$Comp
L Device:R R8
U 1 1
P 5350 3850
F 0 "R8" V 5143 3850 50  0000 C CNN
F 1 "1k" V 5234 3850 50  0000 C CNN
F 2 "Resistor_SMD:R_0402_1005Metric" V 5280 3850 50  0001 C CNN
F 3 "0402WGF1001TCE" H 5350 3850 50  0001 C CNN
F 4 "C11702" V 5350 3850 50  0001 C CNN "LCSC"
	1    5350 3850
	0    1    1    0   
$EndComp
$Comp
L Device:LED D5
U 1 1
P 4950 4250
F 0 "D5" H 4941 4466 50  0000 C CNN
F 1 "RED" H 4941 4375 50  0000 C CNN
F 2 "LED_SMD:LED_0603_1608Metric" H 4950 4250 50  0001 C CNN
F 3 "KT-0603R" H 4950 4250 50  0001 C CNN
F 4 "C2286" H 4950 4250 50  0001 C CNN "LCSC"
	1    4950 4250
	1    0    0    -1  
$EndComp
$Comp
L Device:R R9
U 1 1
P 5350 4250
F 0 "R9" V 5143 4250 50  0000 C CNN
F 1 "1k" V 5234 4250 50  0000 C CNN
F 2 "Resistor_SMD:R_0402_1005Metric" V 5280 4250 50  0001 C CNN
F 3 "0402WGF1001TCE" H 5350 4250 50  0001 C CNN
F 4 "C11702" V 5350 4250 50  0001 C CNN "LCSC"
	1    5350 4250
	0    1    1    0   
$EndComp
$Comp
L power:GND #PWR026
U 1 1
P 4450 4350
F 0 "#PWR026" H 4450 4100 50  0001 C CNN
F 1 "GND" H 4450 4200 50  0000 C CNN
F 2 "" H 4450 4350 50  0001 C CNN
F 3 "" H 4450 4350 50  0001 C CNN
	1    4450 4350
	1    0    0    -1  
$EndComp
Wire Wire Line
	4800 4250 4450 4250
Wire Wire Line
	4450 4250 4450 4350
Wire Wire Line
	4800 3850 4450 3850
Wire Wire Line
	4450 3850 4450 4250
Connection ~ 4450 4250
Wire Wire Line
	5100 3850 5200 3850
Wire Wire Line
	5100 4250 5200 4250
Wire Wire Line
	5500 3850 5650 3850
Wire Wire Line
	5500 4250 5650 4250
Text Label 5650 3850 0    60   ~ 0
LED2
Text Label 5650 4250 0    60   ~ 0
LED1
Text GLabel 1350 4400 0    60   Input ~ 0
SWO
$Comp
L Device:LED D6
U 1 1
P 6100 5600
F 0 "D6" H 6092 5345 50  0000 C CNN
F 1 "RED" H 6092 5436 50  0000 C CNN
F 2 "LED_SMD:LED_0603_1608Metric" H 6100 5600 50  0001 C CNN
F 3 "KT-0603R" H 6100 5600 50  0001 C CNN
F 4 "C2286" H 6100 5600 50  0001 C CNN "LCSC"
	1    6100 5600
	-1   0    0    1   
$EndComp
$Comp
L Device:R R10
U 1 1
P 5600 5600
F 0 "R10" V 5393 5600 50  0000 C CNN
F 1 "1k" V 5484 5600 50  0000 C CNN
F 2 "Resistor_SMD:R_0402_1005Metric" V 5530 5600 50  0001 C CNN
F 3 "0402WGF1001TCE" H 5600 5600 50  0001 C CNN
F 4 "C11702" V 5600 5600 50  0001 C CNN "LCSC"
	1    5600 5600
	0    1    1    0   
$EndComp
Wire Wire Line
	5750 5600 5950 5600
Wire Wire Line
	6250 5600 6400 5600
NoConn ~ 4950 1500
$Comp
L yj-14015:TP4054ST U6
U 1 1
P 5850 6300
F 0 "U6" H 6000 5785 50  0000 C CNN
F 1 "TP4054ST" H 6000 5876 50  0000 C CNN
F 2 "Package_TO_SOT_SMD:SOT-23-5" H 6000 5850 50  0001 C CNN
F 3 "TP4054" H 5850 6300 50  0001 C CNN
F 4 "C32574" H 5850 6300 50  0001 C CNN "LCSC"
	1    5850 6300
	-1   0    0    1   
$EndComp
Wire Wire Line
	6050 6000 6700 6000
Wire Wire Line
	6700 6250 6700 6000
Connection ~ 6700 6000
Wire Wire Line
	6700 6000 7000 6000
Wire Wire Line
	6700 6550 6700 6600
Wire Wire Line
	6700 6600 6250 6600
Wire Wire Line
	5800 6600 5800 6700
Wire Wire Line
	5350 6200 5100 6200
Wire Wire Line
	5100 6200 5100 6250
Wire Wire Line
	5100 6550 5100 6600
Wire Wire Line
	5100 6600 5800 6600
Connection ~ 5800 6600
Wire Wire Line
	5350 6000 5300 6000
Wire Wire Line
	6050 6100 6250 6100
Wire Wire Line
	6250 6100 6250 6600
Connection ~ 6250 6600
Wire Wire Line
	6250 6600 5800 6600
Wire Wire Line
	6400 5600 6400 6200
Wire Wire Line
	6400 6200 6050 6200
Wire Wire Line
	5450 5600 5300 5600
Wire Wire Line
	5300 5600 5300 6000
Connection ~ 5300 6000
Wire Wire Line
	5300 6000 5100 6000
$EndSCHEMATC
